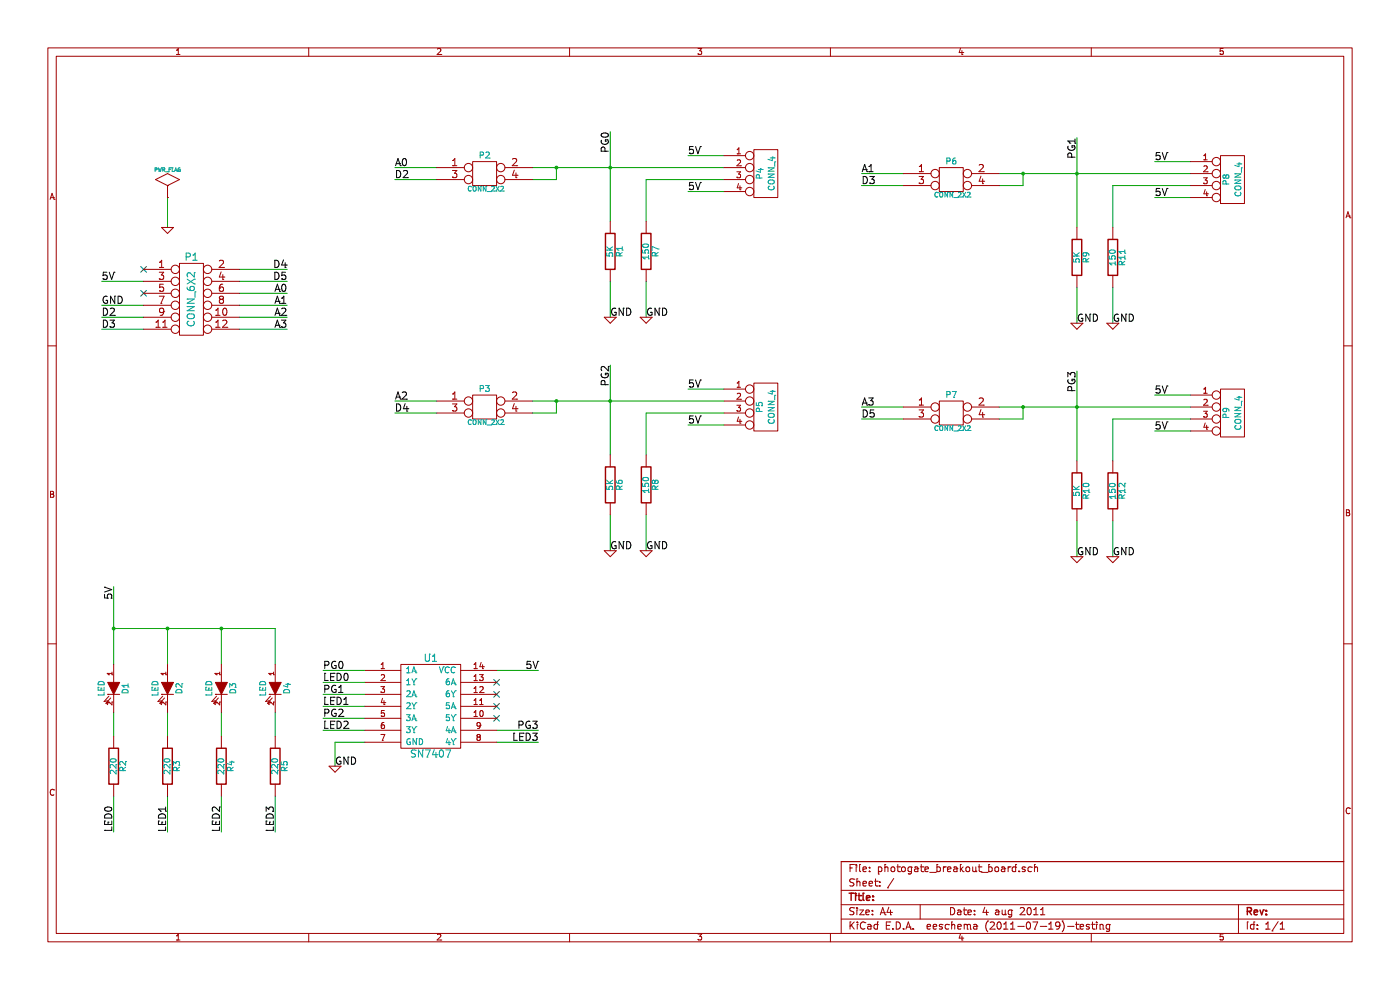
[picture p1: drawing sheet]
EESchema Schematic File Version 2  date Thu 04 Aug 2011 04:06:44 PM PDT
LIBS:power
LIBS:device
LIBS:transistors
LIBS:conn
LIBS:linear
LIBS:regul
LIBS:74xx
LIBS:cmos4000
LIBS:adc-dac
LIBS:memory
LIBS:xilinx
LIBS:special
LIBS:microcontrollers
LIBS:dsp
LIBS:microchip
LIBS:analog_switches
LIBS:motorola
LIBS:texas
LIBS:intel
LIBS:audio
LIBS:interface
LIBS:digital-audio
LIBS:philips
LIBS:display
LIBS:cypress
LIBS:siliconi
LIBS:opto
LIBS:atmel
LIBS:contrib
LIBS:valves
LIBS:photogate_breakout_board
LIBS:photogate_breakout_board-cache
EELAYER 25  0
EELAYER END
$Descr A4 11700 8267
encoding utf-8
Sheet 1 1
Title ""
Date "4 aug 2011"
Rev ""
Comp ""
Comment1 ""
Comment2 ""
Comment3 ""
Comment4 ""
$EndDescr
NoConn ~ 1200 2450
NoConn ~ 1200 2250
Wire Wire Line
	2300 6650 2300 6950
Wire Wire Line
	1400 6650 1400 6950
Wire Wire Line
	950  6650 950  6950
Wire Wire Line
	1850 5950 1850 6150
Wire Wire Line
	950  5950 950  6150
Connection ~ 1850 5250
Wire Wire Line
	2300 5550 2300 5250
Wire Wire Line
	2300 5250 950  5250
Wire Wire Line
	1400 5250 1400 5550
Wire Wire Line
	4150 6100 4500 6100
Wire Wire Line
	3050 6000 2700 6000
Wire Wire Line
	3050 5800 2700 5800
Wire Wire Line
	3050 5700 2700 5700
Wire Wire Line
	2800 6400 2800 6200
Wire Wire Line
	2800 6200 3050 6200
Wire Wire Line
	9000 3100 9000 3850
Wire Wire Line
	9000 1150 9000 1900
Wire Wire Line
	7550 3400 7200 3400
Wire Wire Line
	9000 4350 9000 4650
Wire Wire Line
	9300 4650 9300 4350
Wire Wire Line
	9950 3600 9650 3600
Wire Wire Line
	9950 3300 9650 3300
Wire Wire Line
	9950 3500 9300 3500
Wire Wire Line
	9300 3500 9300 3850
Connection ~ 9000 3400
Wire Wire Line
	8350 3400 9950 3400
Wire Wire Line
	8550 3400 8550 3500
Wire Wire Line
	8550 3500 8350 3500
Connection ~ 8550 3400
Wire Wire Line
	7550 3500 7200 3500
Wire Wire Line
	3650 3450 3300 3450
Connection ~ 4650 3350
Wire Wire Line
	4450 3450 4650 3450
Wire Wire Line
	4650 3450 4650 3350
Wire Wire Line
	4450 3350 6050 3350
Connection ~ 5100 3350
Wire Wire Line
	5400 3800 5400 3450
Wire Wire Line
	5400 3450 6050 3450
Wire Wire Line
	6050 3250 5750 3250
Wire Wire Line
	6050 3550 5750 3550
Wire Wire Line
	5400 4600 5400 4300
Wire Wire Line
	5100 4300 5100 4600
Wire Wire Line
	3650 3350 3300 3350
Wire Wire Line
	1400 1650 1400 1900
Wire Wire Line
	3650 1400 3300 1400
Wire Wire Line
	2000 2750 2400 2750
Wire Wire Line
	2000 2550 2400 2550
Wire Wire Line
	2000 2350 2400 2350
Wire Wire Line
	1200 2750 850  2750
Wire Wire Line
	1200 2550 850  2550
Wire Wire Line
	1200 2350 850  2350
Wire Wire Line
	5100 2350 5100 2650
Wire Wire Line
	5400 2650 5400 2350
Wire Wire Line
	6050 1600 5750 1600
Wire Wire Line
	6050 1300 5750 1300
Wire Wire Line
	6050 1500 5400 1500
Wire Wire Line
	5400 1500 5400 1850
Connection ~ 5100 1400
Wire Wire Line
	1200 2650 850  2650
Wire Wire Line
	2000 2250 2400 2250
Wire Wire Line
	2000 2450 2400 2450
Wire Wire Line
	2000 2650 2400 2650
Wire Wire Line
	4450 1400 6050 1400
Wire Wire Line
	4650 1400 4650 1500
Wire Wire Line
	4650 1500 4450 1500
Connection ~ 4650 1400
Wire Wire Line
	3650 1500 3300 1500
Wire Wire Line
	7550 1550 7200 1550
Connection ~ 8550 1450
Wire Wire Line
	8350 1550 8550 1550
Wire Wire Line
	8550 1550 8550 1450
Wire Wire Line
	8350 1450 9950 1450
Connection ~ 9000 1450
Wire Wire Line
	9300 1900 9300 1550
Wire Wire Line
	9300 1550 9950 1550
Wire Wire Line
	9950 1350 9650 1350
Wire Wire Line
	9950 1650 9650 1650
Wire Wire Line
	9300 2700 9300 2400
Wire Wire Line
	9000 2400 9000 2700
Wire Wire Line
	7550 1450 7200 1450
Wire Wire Line
	5100 1100 5100 1850
Wire Wire Line
	5100 3050 5100 3800
Wire Wire Line
	4150 5600 4500 5600
Wire Wire Line
	3050 5600 2700 5600
Wire Wire Line
	3050 5900 2700 5900
Wire Wire Line
	3050 6100 2700 6100
Wire Wire Line
	4150 6200 4500 6200
Wire Wire Line
	1850 5250 1850 5550
Connection ~ 1400 5250
Wire Wire Line
	950  4900 950  5550
Connection ~ 950  5250
Wire Wire Line
	1400 5950 1400 6150
Wire Wire Line
	2300 5950 2300 6150
Wire Wire Line
	1850 6650 1850 6950
NoConn ~ 4150 6000
NoConn ~ 4150 5900
NoConn ~ 4150 5800
NoConn ~ 4150 5700
Text Label 4500 6200 2    60   ~ 0
LED3
Text Label 2700 6100 0    60   ~ 0
LED2
Text Label 2700 5900 0    60   ~ 0
LED1
Text Label 2700 5700 0    60   ~ 0
LED0
Text Label 2300 6950 1    60   ~ 0
LED3
Text Label 1850 6950 1    60   ~ 0
LED2
Text Label 1400 6950 1    60   ~ 0
LED1
Text Label 950  6950 1    60   ~ 0
LED0
$Comp
L R R5
U 1 1
P 2300 6400
F 0 "R5" V 2380 6400 50  0000 C CNN
F 1 "220" V 2300 6400 50  0000 C CNN
	1    2300 6400
	1    0    0    -1  
$EndComp
$Comp
L R R4
U 1 1
P 1850 6400
F 0 "R4" V 1930 6400 50  0000 C CNN
F 1 "220" V 1850 6400 50  0000 C CNN
	1    1850 6400
	1    0    0    -1  
$EndComp
$Comp
L R R3
U 1 1
P 1400 6400
F 0 "R3" V 1480 6400 50  0000 C CNN
F 1 "220" V 1400 6400 50  0000 C CNN
	1    1400 6400
	1    0    0    -1  
$EndComp
$Comp
L R R2
U 1 1
P 950 6400
F 0 "R2" V 1030 6400 50  0000 C CNN
F 1 "220" V 950 6400 50  0000 C CNN
	1    950  6400
	1    0    0    -1  
$EndComp
Text Label 950  4900 3    60   ~ 0
5V
$Comp
L LED D4
U 1 1
P 2300 5750
F 0 "D4" H 2300 5850 50  0000 C CNN
F 1 "LED" H 2300 5650 50  0000 C CNN
	1    2300 5750
	0    1    1    0   
$EndComp
$Comp
L LED D2
U 1 1
P 1400 5750
F 0 "D2" H 1400 5850 50  0000 C CNN
F 1 "LED" H 1400 5650 50  0000 C CNN
	1    1400 5750
	0    1    1    0   
$EndComp
$Comp
L LED D3
U 1 1
P 1850 5750
F 0 "D3" H 1850 5850 50  0000 C CNN
F 1 "LED" H 1850 5650 50  0000 C CNN
	1    1850 5750
	0    1    1    0   
$EndComp
$Comp
L LED D1
U 1 1
P 950 5750
F 0 "D1" H 950 5850 50  0000 C CNN
F 1 "LED" H 950 5650 50  0000 C CNN
	1    950  5750
	0    1    1    0   
$EndComp
Text Label 4500 6100 2    60   ~ 0
PG3
Text Label 2700 6000 0    60   ~ 0
PG2
Text Label 2700 5800 0    60   ~ 0
PG1
Text Label 2700 5600 0    60   ~ 0
PG0
Text Label 2800 6400 0    60   ~ 0
GND
$Comp
L GND #PWR01
U 1 1
P 2800 6400
F 0 "#PWR01" H 2800 6400 30  0001 C CNN
F 1 "GND" H 2800 6330 30  0001 C CNN
	1    2800 6400
	1    0    0    -1  
$EndComp
Text Label 4500 5600 2    60   ~ 0
5V
Text Label 9000 3100 3    60   ~ 0
PG3
Text Label 9300 4650 0    60   ~ 0
GND
Text Label 9000 4650 0    60   ~ 0
GND
Text Label 5400 4600 0    60   ~ 0
GND
Text Label 5100 4600 0    60   ~ 0
GND
Text Label 9300 2700 0    60   ~ 0
GND
Text Label 9000 2700 0    60   ~ 0
GND
$Comp
L GND #PWR02
U 1 1
P 5400 4600
F 0 "#PWR02" H 5400 4600 30  0001 C CNN
F 1 "GND" H 5400 4530 30  0001 C CNN
	1    5400 4600
	1    0    0    -1  
$EndComp
$Comp
L GND #PWR03
U 1 1
P 5100 4600
F 0 "#PWR03" H 5100 4600 30  0001 C CNN
F 1 "GND" H 5100 4530 30  0001 C CNN
	1    5100 4600
	1    0    0    -1  
$EndComp
$Comp
L GND #PWR04
U 1 1
P 9300 4650
F 0 "#PWR04" H 9300 4650 30  0001 C CNN
F 1 "GND" H 9300 4580 30  0001 C CNN
	1    9300 4650
	1    0    0    -1  
$EndComp
$Comp
L GND #PWR05
U 1 1
P 9000 4650
F 0 "#PWR05" H 9000 4650 30  0001 C CNN
F 1 "GND" H 9000 4580 30  0001 C CNN
	1    9000 4650
	1    0    0    -1  
$EndComp
$Comp
L GND #PWR06
U 1 1
P 9300 2700
F 0 "#PWR06" H 9300 2700 30  0001 C CNN
F 1 "GND" H 9300 2630 30  0001 C CNN
	1    9300 2700
	1    0    0    -1  
$EndComp
$Comp
L GND #PWR07
U 1 1
P 9000 2700
F 0 "#PWR07" H 9000 2700 30  0001 C CNN
F 1 "GND" H 9000 2630 30  0001 C CNN
	1    9000 2700
	1    0    0    -1  
$EndComp
Text Label 5400 2650 0    60   ~ 0
GND
Text Label 5100 2650 0    60   ~ 0
GND
$Comp
L GND #PWR08
U 1 1
P 5400 2650
F 0 "#PWR08" H 5400 2650 30  0001 C CNN
F 1 "GND" H 5400 2580 30  0001 C CNN
	1    5400 2650
	1    0    0    -1  
$EndComp
$Comp
L GND #PWR09
U 1 1
P 5100 2650
F 0 "#PWR09" H 5100 2650 30  0001 C CNN
F 1 "GND" H 5100 2580 30  0001 C CNN
	1    5100 2650
	1    0    0    -1  
$EndComp
Text Label 5100 3050 3    60   ~ 0
PG2
Text Label 9000 1150 3    60   ~ 0
PG1
Text Label 5100 1100 3    60   ~ 0
PG0
$Comp
L SN7407 U1
U 1 1
P 3600 5900
F 0 "U1" H 3600 6300 60  0000 C CNN
F 1 "SN7407" H 3600 5500 60  0000 C CNN
	1    3600 5900
	1    0    0    -1  
$EndComp
$Comp
L CONN_4 P5
U 1 1
P 6400 3400
F 0 "P5" V 6350 3400 50  0000 C CNN
F 1 "CONN_4" V 6450 3400 50  0000 C CNN
	1    6400 3400
	1    0    0    -1  
$EndComp
$Comp
L R R6
U 1 1
P 5100 4050
F 0 "R6" V 5180 4050 50  0000 C CNN
F 1 "5K" V 5100 4050 50  0000 C CNN
	1    5100 4050
	1    0    0    -1  
$EndComp
$Comp
L R R8
U 1 1
P 5400 4050
F 0 "R8" V 5480 4050 50  0000 C CNN
F 1 "150" V 5400 4050 50  0000 C CNN
	1    5400 4050
	1    0    0    -1  
$EndComp
Text Label 5750 3250 0    60   ~ 0
5V
Text Label 5750 3550 0    60   ~ 0
5V
Text Label 3300 3350 0    60   ~ 0
A2
Text Label 3300 3450 0    60   ~ 0
D4
$Comp
L CONN_2X2 P3
U 1 1
P 4050 3400
F 0 "P3" H 4050 3550 50  0000 C CNN
F 1 "CONN_2X2" H 4060 3270 40  0000 C CNN
	1    4050 3400
	1    0    0    -1  
$EndComp
$Comp
L CONN_2X2 P7
U 1 1
P 7950 3450
F 0 "P7" H 7950 3600 50  0000 C CNN
F 1 "CONN_2X2" H 7960 3320 40  0000 C CNN
	1    7950 3450
	1    0    0    -1  
$EndComp
Text Label 7200 3500 0    60   ~ 0
D5
Text Label 7200 3400 0    60   ~ 0
A3
Text Label 9650 3600 0    60   ~ 0
5V
Text Label 9650 3300 0    60   ~ 0
5V
$Comp
L R R12
U 1 1
P 9300 4100
F 0 "R12" V 9380 4100 50  0000 C CNN
F 1 "150" V 9300 4100 50  0000 C CNN
	1    9300 4100
	1    0    0    -1  
$EndComp
$Comp
L R R10
U 1 1
P 9000 4100
F 0 "R10" V 9080 4100 50  0000 C CNN
F 1 "5K" V 9000 4100 50  0000 C CNN
	1    9000 4100
	1    0    0    -1  
$EndComp
$Comp
L CONN_4 P9
U 1 1
P 10300 3450
F 0 "P9" V 10250 3450 50  0000 C CNN
F 1 "CONN_4" V 10350 3450 50  0000 C CNN
	1    10300 3450
	1    0    0    -1  
$EndComp
$Comp
L GND #PWR010
U 1 1
P 1400 1900
F 0 "#PWR010" H 1400 1900 30  0001 C CNN
F 1 "GND" H 1400 1830 30  0001 C CNN
	1    1400 1900
	1    0    0    -1  
$EndComp
$Comp
L PWR_FLAG #FLG011
U 1 1
P 1400 1650
F 0 "#FLG011" H 1400 1920 30  0001 C CNN
F 1 "PWR_FLAG" H 1400 1880 30  0000 C CNN
	1    1400 1650
	1    0    0    -1  
$EndComp
$Comp
L CONN_4 P8
U 1 1
P 10300 1500
F 0 "P8" V 10250 1500 50  0000 C CNN
F 1 "CONN_4" V 10350 1500 50  0000 C CNN
	1    10300 1500
	1    0    0    -1  
$EndComp
$Comp
L R R9
U 1 1
P 9000 2150
F 0 "R9" V 9080 2150 50  0000 C CNN
F 1 "5K" V 9000 2150 50  0000 C CNN
	1    9000 2150
	1    0    0    -1  
$EndComp
$Comp
L R R11
U 1 1
P 9300 2150
F 0 "R11" V 9380 2150 50  0000 C CNN
F 1 "150" V 9300 2150 50  0000 C CNN
	1    9300 2150
	1    0    0    -1  
$EndComp
Text Label 9650 1350 0    60   ~ 0
5V
Text Label 9650 1650 0    60   ~ 0
5V
Text Label 7200 1450 0    60   ~ 0
A1
Text Label 7200 1550 0    60   ~ 0
D3
$Comp
L CONN_2X2 P6
U 1 1
P 7950 1500
F 0 "P6" H 7950 1650 50  0000 C CNN
F 1 "CONN_2X2" H 7960 1370 40  0000 C CNN
	1    7950 1500
	1    0    0    -1  
$EndComp
$Comp
L CONN_2X2 P2
U 1 1
P 4050 1450
F 0 "P2" H 4050 1600 50  0000 C CNN
F 1 "CONN_2X2" H 4060 1320 40  0000 C CNN
	1    4050 1450
	1    0    0    -1  
$EndComp
Text Label 3300 1500 0    60   ~ 0
D2
Text Label 3300 1400 0    60   ~ 0
A0
Text Label 2400 2750 2    60   ~ 0
A3
Text Label 2400 2650 2    60   ~ 0
A2
Text Label 2400 2550 2    60   ~ 0
A1
Text Label 2400 2450 2    60   ~ 0
A0
Text Label 2400 2350 2    60   ~ 0
D5
Text Label 2400 2250 2    60   ~ 0
D4
Text Label 850  2750 0    60   ~ 0
D3
Text Label 850  2650 0    60   ~ 0
D2
Text Label 850  2550 0    60   ~ 0
GND
Text Label 850  2350 0    60   ~ 0
5V
$Comp
L CONN_6X2 P1
U 1 1
P 1600 2500
F 0 "P1" H 1600 2850 60  0000 C CNN
F 1 "CONN_6X2" V 1600 2500 60  0000 C CNN
	1    1600 2500
	1    0    0    -1  
$EndComp
Text Label 5750 1600 0    60   ~ 0
5V
Text Label 5750 1300 0    60   ~ 0
5V
$Comp
L R R7
U 1 1
P 5400 2100
F 0 "R7" V 5480 2100 50  0000 C CNN
F 1 "150" V 5400 2100 50  0000 C CNN
	1    5400 2100
	1    0    0    -1  
$EndComp
$Comp
L R R1
U 1 1
P 5100 2100
F 0 "R1" V 5180 2100 50  0000 C CNN
F 1 "5K" V 5100 2100 50  0000 C CNN
	1    5100 2100
	1    0    0    -1  
$EndComp
$Comp
L CONN_4 P4
U 1 1
P 6400 1450
F 0 "P4" V 6350 1450 50  0000 C CNN
F 1 "CONN_4" V 6450 1450 50  0000 C CNN
	1    6400 1450
	1    0    0    -1  
$EndComp
$EndSCHEMATC
